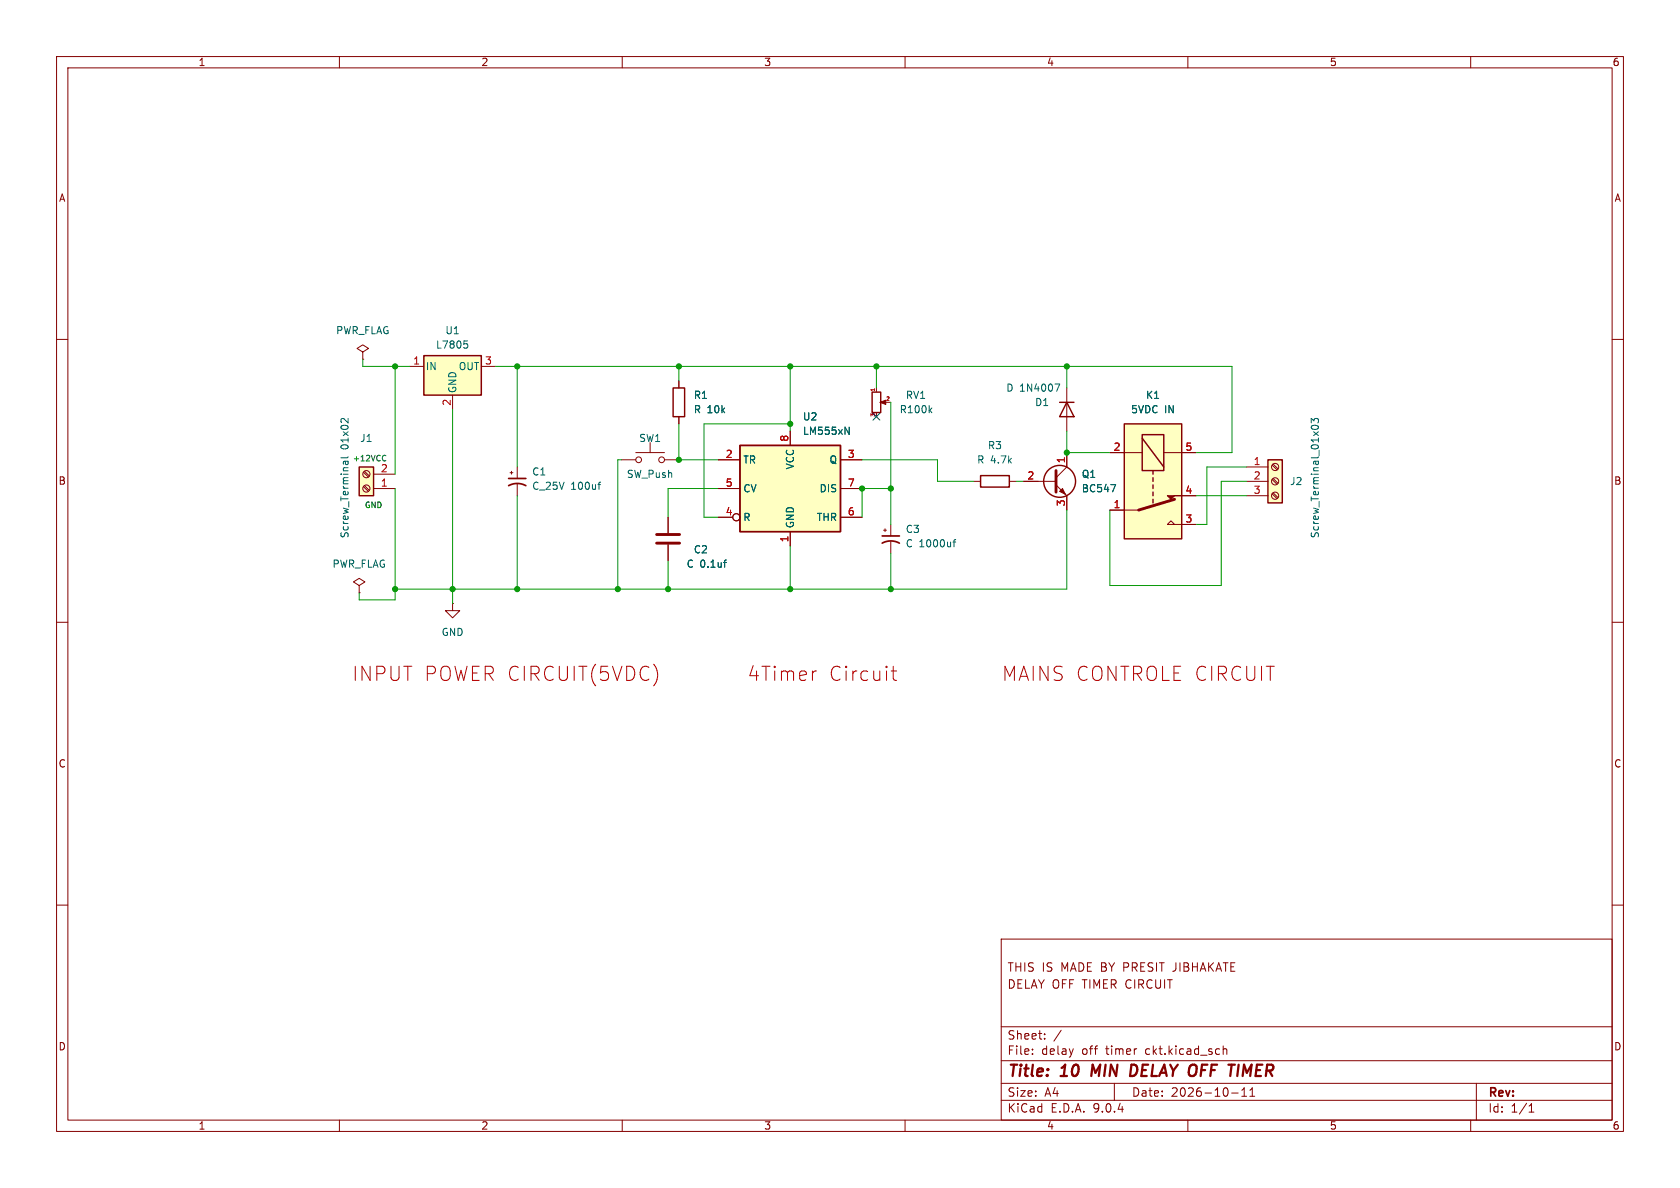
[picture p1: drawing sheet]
(kicad_sch
 (version 20250114)
 (generator "eeschema")
 (generator_version "9.0")
 (paper "A4")
 (title_block
  (title "10 MIN DELAY OFF TIMER")
  (date "2026-10-11")
  (comment 2 "DELAY OFF TIMER CIRCUIT")
  (comment 3 "THIS IS MADE BY PRESIT JIBHAKATE"))
 (lib_symbols
  (symbol "Connector:Screw_Terminal_01x02"
   (pin_names
    (offset 1.016) (hide yes)) (exclude_from_sim no) (in_bom yes) (on_board yes)
   (property "Reference" "J" (at 0 2.54 0) (effects (font (size 1.27 1.27))))
   (property "Value" "Screw_Terminal_01x02" (at 0 -5.08 0) (effects (font (size 1.27 1.27))))
   (property "Footprint" "" (at 0 0 0) (effects (font (size 1.27 1.27)) (hide yes)))
   (property "Datasheet" "~" (at 0 0 0) (effects (font (size 1.27 1.27)) (hide yes)))
   (property "Description" "Generic screw terminal, single row, 01x02, script generated (kicad-library-utils/schlib/autogen/connector/)" (at 0 0 0) (effects (font (size 1.27 1.27)) (hide yes)))
   (symbol "Screw_Terminal_01x02_1_1"
    (rectangle (start -1.27 1.27) (end 1.27 -3.81) (stroke (width 0.254) (type default)) (fill (type background)))
    (polyline (pts (xy -0.5334 0.3302) (xy 0.3302 -0.508)) (stroke (width 0.1524) (type default)) (fill (type none)))
    (polyline (pts (xy -0.5334 -2.2098) (xy 0.3302 -3.048)) (stroke (width 0.1524) (type default)) (fill (type none)))
    (polyline (pts (xy -0.3556 0.508) (xy 0.508 -0.3302)) (stroke (width 0.1524) (type default)) (fill (type none)))
    (polyline (pts (xy -0.3556 -2.032) (xy 0.508 -2.8702)) (stroke (width 0.1524) (type default)) (fill (type none)))
    (circle (center 0 0) (radius 0.635) (stroke (width 0.1524) (type default)) (fill (type none)))
    (circle (center 0 -2.54) (radius 0.635) (stroke (width 0.1524) (type default)) (fill (type none)))
    (pin passive line (at -5.08 0 0) (length 3.81) (name "Pin_1" (effects (font (size 1.27 1.27)))) (number "1" (effects (font (size 1.27 1.27)))))
    (pin passive line (at -5.08 -2.54 0) (length 3.81) (name "Pin_2" (effects (font (size 1.27 1.27)))) (number "2" (effects (font (size 1.27 1.27))))))
   (embedded_fonts no))
  (symbol "Connector:Screw_Terminal_01x03"
   (pin_names
    (offset 1.016) (hide yes)) (exclude_from_sim no) (in_bom yes) (on_board yes)
   (property "Reference" "J" (at 0 5.08 0) (effects (font (size 1.27 1.27))))
   (property "Value" "Screw_Terminal_01x03" (at 0 -5.08 0) (effects (font (size 1.27 1.27))))
   (property "Footprint" "" (at 0 0 0) (effects (font (size 1.27 1.27)) (hide yes)))
   (property "Datasheet" "~" (at 0 0 0) (effects (font (size 1.27 1.27)) (hide yes)))
   (property "Description" "Generic screw terminal, single row, 01x03, script generated (kicad-library-utils/schlib/autogen/connector/)" (at 0 0 0) (effects (font (size 1.27 1.27)) (hide yes)))
   (symbol "Screw_Terminal_01x03_1_1"
    (rectangle (start -1.27 3.81) (end 1.27 -3.81) (stroke (width 0.254) (type default)) (fill (type background)))
    (polyline (pts (xy -0.5334 2.8702) (xy 0.3302 2.032)) (stroke (width 0.1524) (type default)) (fill (type none)))
    (polyline (pts (xy -0.5334 0.3302) (xy 0.3302 -0.508)) (stroke (width 0.1524) (type default)) (fill (type none)))
    (polyline (pts (xy -0.5334 -2.2098) (xy 0.3302 -3.048)) (stroke (width 0.1524) (type default)) (fill (type none)))
    (polyline (pts (xy -0.3556 3.048) (xy 0.508 2.2098)) (stroke (width 0.1524) (type default)) (fill (type none)))
    (polyline (pts (xy -0.3556 0.508) (xy 0.508 -0.3302)) (stroke (width 0.1524) (type default)) (fill (type none)))
    (polyline (pts (xy -0.3556 -2.032) (xy 0.508 -2.8702)) (stroke (width 0.1524) (type default)) (fill (type none)))
    (circle (center 0 2.54) (radius 0.635) (stroke (width 0.1524) (type default)) (fill (type none)))
    (circle (center 0 0) (radius 0.635) (stroke (width 0.1524) (type default)) (fill (type none)))
    (circle (center 0 -2.54) (radius 0.635) (stroke (width 0.1524) (type default)) (fill (type none)))
    (pin passive line (at -5.08 2.54 0) (length 3.81) (name "Pin_1" (effects (font (size 1.27 1.27)))) (number "1" (effects (font (size 1.27 1.27)))))
    (pin passive line (at -5.08 0 0) (length 3.81) (name "Pin_2" (effects (font (size 1.27 1.27)))) (number "2" (effects (font (size 1.27 1.27)))))
    (pin passive line (at -5.08 -2.54 0) (length 3.81) (name "Pin_3" (effects (font (size 1.27 1.27)))) (number "3" (effects (font (size 1.27 1.27))))))
   (embedded_fonts no))
  (symbol "Device:C"
   (pin_numbers (hide yes))
   (pin_names
    (offset 0.254)) (exclude_from_sim no) (in_bom yes) (on_board yes)
   (property "Reference" "C" (at 0.635 2.54 0) (effects (font (size 1.27 1.27)) (justify left)))
   (property "Value" "C" (at 0.635 -2.54 0) (effects (font (size 1.27 1.27)) (justify left)))
   (property "Footprint" "" (at 0.9652 -3.81 0) (effects (font (size 1.27 1.27)) (hide yes)))
   (property "Datasheet" "~" (at 0 0 0) (effects (font (size 1.27 1.27)) (hide yes)))
   (property "Description" "Unpolarized capacitor" (at 0 0 0) (effects (font (size 1.27 1.27)) (hide yes)))
   (symbol "C_0_1"
    (polyline (pts (xy -2.032 0.762) (xy 2.032 0.762)) (stroke (width 0.508) (type default)) (fill (type none)))
    (polyline (pts (xy -2.032 -0.762) (xy 2.032 -0.762)) (stroke (width 0.508) (type default)) (fill (type none))))
   (symbol "C_1_1"
    (pin passive line (at 0 3.81 270) (length 2.794) (name "~" (effects (font (size 1.27 1.27)))) (number "1" (effects (font (size 1.27 1.27)))))
    (pin passive line (at 0 -3.81 90) (length 2.794) (name "~" (effects (font (size 1.27 1.27)))) (number "2" (effects (font (size 1.27 1.27))))))
   (embedded_fonts no))
  (symbol "Device:C_Polarized_Small_US"
   (pin_numbers (hide yes))
   (pin_names
    (offset 0.254) (hide yes)) (exclude_from_sim no) (in_bom yes) (on_board yes)
   (property "Reference" "C" (at 0.254 1.778 0) (effects (font (size 1.27 1.27)) (justify left)))
   (property "Value" "C_Polarized_Small_US" (at 0.254 -2.032 0) (effects (font (size 1.27 1.27)) (justify left)))
   (property "Footprint" "" (at 0 0 0) (effects (font (size 1.27 1.27)) (hide yes)))
   (property "Datasheet" "~" (at 0 0 0) (effects (font (size 1.27 1.27)) (hide yes)))
   (property "Description" "Polarized capacitor, small US symbol" (at 0 0 0) (effects (font (size 1.27 1.27)) (hide yes)))
   (symbol "C_Polarized_Small_US_0_1"
    (polyline (pts (xy -1.524 0.508) (xy 1.524 0.508)) (stroke (width 0.3048) (type default)) (fill (type none)))
    (polyline (pts (xy -1.27 1.524) (xy -0.762 1.524)) (stroke (width 0) (type default)) (fill (type none)))
    (polyline (pts (xy -1.016 1.27) (xy -1.016 1.778)) (stroke (width 0) (type default)) (fill (type none)))
    (arc (start -1.524 -0.762) (mid 0 -0.3734) (end 1.524 -0.762) (stroke (width 0.3048) (type default)) (fill (type none))))
   (symbol "C_Polarized_Small_US_1_1"
    (pin passive line (at 0 2.54 270) (length 2.032) (name "~" (effects (font (size 1.27 1.27)))) (number "1" (effects (font (size 1.27 1.27)))))
    (pin passive line (at 0 -2.54 90) (length 2.032) (name "~" (effects (font (size 1.27 1.27)))) (number "2" (effects (font (size 1.27 1.27))))))
   (embedded_fonts no))
  (symbol "Device:D"
   (pin_numbers (hide yes))
   (pin_names
    (offset 1.016) (hide yes)) (exclude_from_sim no) (in_bom yes) (on_board yes)
   (property "Reference" "D" (at 0 2.54 0) (effects (font (size 1.27 1.27))))
   (property "Value" "D" (at 0 -2.54 0) (effects (font (size 1.27 1.27))))
   (property "Footprint" "" (at 0 0 0) (effects (font (size 1.27 1.27)) (hide yes)))
   (property "Datasheet" "~" (at 0 0 0) (effects (font (size 1.27 1.27)) (hide yes)))
   (property "Description" "Diode" (at 0 0 0) (effects (font (size 1.27 1.27)) (hide yes)))
   (property "Sim.Device" "D" (at 0 0 0) (effects (font (size 1.27 1.27)) (hide yes)))
   (property "Sim.Pins" "1=K 2=A" (at 0 0 0) (effects (font (size 1.27 1.27)) (hide yes)))
   (symbol "D_0_1"
    (polyline (pts (xy -1.27 1.27) (xy -1.27 -1.27)) (stroke (width 0.254) (type default)) (fill (type none)))
    (polyline (pts (xy 1.27 1.27) (xy 1.27 -1.27) (xy -1.27 0) (xy 1.27 1.27)) (stroke (width 0.254) (type default)) (fill (type none)))
    (polyline (pts (xy 1.27 0) (xy -1.27 0)) (stroke (width 0) (type default)) (fill (type none))))
   (symbol "D_1_1"
    (pin passive line (at -3.81 0 0) (length 2.54) (name "K" (effects (font (size 1.27 1.27)))) (number "1" (effects (font (size 1.27 1.27)))))
    (pin passive line (at 3.81 0 180) (length 2.54) (name "A" (effects (font (size 1.27 1.27)))) (number "2" (effects (font (size 1.27 1.27))))))
   (embedded_fonts no))
  (symbol "Device:R"
   (pin_numbers (hide yes))
   (pin_names
    (offset 0)) (exclude_from_sim no) (in_bom yes) (on_board yes)
   (property "Reference" "R" (at 2.032 0 90) (effects (font (size 1.27 1.27))))
   (property "Value" "R" (at 0 0 90) (effects (font (size 1.27 1.27))))
   (property "Footprint" "" (at -1.778 0 90) (effects (font (size 1.27 1.27)) (hide yes)))
   (property "Datasheet" "~" (at 0 0 0) (effects (font (size 1.27 1.27)) (hide yes)))
   (property "Description" "Resistor" (at 0 0 0) (effects (font (size 1.27 1.27)) (hide yes)))
   (symbol "R_0_1"
    (rectangle (start -1.016 -2.54) (end 1.016 2.54) (stroke (width 0.254) (type default)) (fill (type none))))
   (symbol "R_1_1"
    (pin passive line (at 0 3.81 270) (length 1.27) (name "~" (effects (font (size 1.27 1.27)))) (number "1" (effects (font (size 1.27 1.27)))))
    (pin passive line (at 0 -3.81 90) (length 1.27) (name "~" (effects (font (size 1.27 1.27)))) (number "2" (effects (font (size 1.27 1.27))))))
   (embedded_fonts no))
  (symbol "Device:R_Potentiometer_Small"
   (pin_names
    (offset 1.016) (hide yes)) (exclude_from_sim no) (in_bom yes) (on_board yes)
   (property "Reference" "RV" (at -4.445 0 90) (effects (font (size 1.27 1.27))))
   (property "Value" "R_Potentiometer_Small" (at -2.54 0 90) (effects (font (size 1.27 1.27))))
   (property "Footprint" "" (at 0 0 0) (effects (font (size 1.27 1.27)) (hide yes)))
   (property "Datasheet" "~" (at 0 0 0) (effects (font (size 1.27 1.27)) (hide yes)))
   (property "Description" "Potentiometer" (at 0 0 0) (effects (font (size 1.27 1.27)) (hide yes)))
   (symbol "R_Potentiometer_Small_0_1"
    (rectangle (start 0.762 1.8034) (end -0.762 -1.8034) (stroke (width 0.254) (type default)) (fill (type none)))
    (polyline (pts (xy 0.889 0) (xy 0.635 0) (xy 1.651 0.381) (xy 1.651 -0.381) (xy 0.635 0) (xy 0.889 0)) (stroke (width 0) (type default)) (fill (type outline))))
   (symbol "R_Potentiometer_Small_1_1"
    (pin passive line (at 0 2.54 270) (length 0.635) (name "1" (effects (font (size 0.635 0.635)))) (number "1" (effects (font (size 0.635 0.635)))))
    (pin passive line (at 0 -2.54 90) (length 0.635) (name "3" (effects (font (size 0.635 0.635)))) (number "3" (effects (font (size 0.635 0.635)))))
    (pin passive line (at 2.54 0 180) (length 0.9906) (name "2" (effects (font (size 0.635 0.635)))) (number "2" (effects (font (size 0.635 0.635))))))
   (embedded_fonts no))
  (symbol "Regulator_Linear:L7805"
   (pin_names
    (offset 0.254)) (exclude_from_sim no) (in_bom yes) (on_board yes)
   (property "Reference" "U" (at -3.81 3.175 0) (effects (font (size 1.27 1.27))))
   (property "Value" "L7805" (at 0 3.175 0) (effects (font (size 1.27 1.27)) (justify left)))
   (property "Footprint" "" (at 0.635 -3.81 0) (effects (font (size 1.27 1.27)
    (italic yes)) (justify left) (hide yes)))
   (property "Datasheet" "http://www.st.com/content/ccc/resource/technical/document/datasheet/41/4f/b3/b0/12/d4/47/88/CD00000444.pdf/files/CD00000444.pdf/jcr:content/translations/en.CD00000444.pdf" (at 0 -1.27 0) (effects (font (size 1.27 1.27)) (hide yes)))
   (property "Description" "Positive 1.5A 35V Linear Regulator, Fixed Output 5V, TO-220/TO-263/TO-252" (at 0 0 0) (effects (font (size 1.27 1.27)) (hide yes)))
   (symbol "L7805_0_1"
    (rectangle (start -5.08 1.905) (end 5.08 -5.08) (stroke (width 0.254) (type default)) (fill (type background))))
   (symbol "L7805_1_1"
    (pin power_in line (at -7.62 0 0) (length 2.54) (name "IN" (effects (font (size 1.27 1.27)))) (number "1" (effects (font (size 1.27 1.27)))))
    (pin power_in line (at 0 -7.62 90) (length 2.54) (name "GND" (effects (font (size 1.27 1.27)))) (number "2" (effects (font (size 1.27 1.27)))))
    (pin power_out line (at 7.62 0 180) (length 2.54) (name "OUT" (effects (font (size 1.27 1.27)))) (number "3" (effects (font (size 1.27 1.27))))))
   (embedded_fonts no))
  (symbol "Relay:SANYOU_SRD_Form_C" (exclude_from_sim no) (in_bom yes) (on_board yes)
   (property "Reference" "K" (at 11.43 3.81 0) (effects (font (size 1.27 1.27)) (justify left)))
   (property "Value" "SANYOU_SRD_Form_C" (at 11.43 1.27 0) (effects (font (size 1.27 1.27)) (justify left)))
   (property "Footprint" "Relay_THT:Relay_SPDT_SANYOU_SRD_Series_Form_C" (at 11.43 -1.27 0) (effects (font (size 1.27 1.27)) (justify left) (hide yes)))
   (property "Datasheet" "http://www.sanyourelay.ca/public/products/pdf/SRD.pdf" (at 0 0 0) (effects (font (size 1.27 1.27)) (hide yes)))
   (property "Description" "Sanyo SRD relay, Single Pole Miniature Power Relay," (at 0 0 0) (effects (font (size 1.27 1.27)) (hide yes)))
   (symbol "SANYOU_SRD_Form_C_0_0"
    (polyline (pts (xy 7.62 5.08) (xy 7.62 2.54) (xy 6.985 3.175) (xy 7.62 3.81)) (stroke (width 0) (type default)) (fill (type none))))
   (symbol "SANYOU_SRD_Form_C_0_1"
    (rectangle (start -10.16 5.08) (end 10.16 -5.08) (stroke (width 0.254) (type default)) (fill (type background)))
    (rectangle (start -8.255 1.905) (end -1.905 -1.905) (stroke (width 0.254) (type default)) (fill (type none)))
    (polyline (pts (xy -7.62 -1.905) (xy -2.54 1.905)) (stroke (width 0.254) (type default)) (fill (type none)))
    (polyline (pts (xy -5.08 5.08) (xy -5.08 1.905)) (stroke (width 0) (type default)) (fill (type none)))
    (polyline (pts (xy -5.08 -5.08) (xy -5.08 -1.905)) (stroke (width 0) (type default)) (fill (type none)))
    (polyline (pts (xy -1.905 0) (xy -1.27 0)) (stroke (width 0.254) (type default)) (fill (type none)))
    (polyline (pts (xy -0.635 0) (xy 0 0)) (stroke (width 0.254) (type default)) (fill (type none)))
    (polyline (pts (xy 0.635 0) (xy 1.27 0)) (stroke (width 0.254) (type default)) (fill (type none)))
    (polyline (pts (xy 1.905 0) (xy 2.54 0)) (stroke (width 0.254) (type default)) (fill (type none)))
    (polyline (pts (xy 3.175 0) (xy 3.81 0)) (stroke (width 0.254) (type default)) (fill (type none)))
    (polyline (pts (xy 5.08 -2.54) (xy 3.175 3.81)) (stroke (width 0.508) (type default)) (fill (type none)))
    (polyline (pts (xy 5.08 -2.54) (xy 5.08 -5.08)) (stroke (width 0) (type default)) (fill (type none))))
   (symbol "SANYOU_SRD_Form_C_1_1"
    (polyline (pts (xy 2.54 3.81) (xy 3.175 3.175) (xy 2.54 2.54) (xy 2.54 5.08)) (stroke (width 0) (type default)) (fill (type outline)))
    (pin passive line (at -5.08 7.62 270) (length 2.54) (name "~" (effects (font (size 1.27 1.27)))) (number "5" (effects (font (size 1.27 1.27)))))
    (pin passive line (at -5.08 -7.62 90) (length 2.54) (name "~" (effects (font (size 1.27 1.27)))) (number "2" (effects (font (size 1.27 1.27)))))
    (pin passive line (at 2.54 7.62 270) (length 2.54) (name "~" (effects (font (size 1.27 1.27)))) (number "4" (effects (font (size 1.27 1.27)))))
    (pin passive line (at 5.08 -7.62 90) (length 2.54) (name "~" (effects (font (size 1.27 1.27)))) (number "1" (effects (font (size 1.27 1.27)))))
    (pin passive line (at 7.62 7.62 270) (length 2.54) (name "~" (effects (font (size 1.27 1.27)))) (number "3" (effects (font (size 1.27 1.27))))))
   (embedded_fonts no))
  (symbol "Switch:SW_Push"
   (pin_numbers (hide yes))
   (pin_names
    (offset 1.016) (hide yes)) (exclude_from_sim no) (in_bom yes) (on_board yes)
   (property "Reference" "SW" (at 1.27 2.54 0) (effects (font (size 1.27 1.27)) (justify left)))
   (property "Value" "SW_Push" (at 0 -1.524 0) (effects (font (size 1.27 1.27))))
   (property "Footprint" "" (at 0 5.08 0) (effects (font (size 1.27 1.27)) (hide yes)))
   (property "Datasheet" "~" (at 0 5.08 0) (effects (font (size 1.27 1.27)) (hide yes)))
   (property "Description" "Push button switch, generic, two pins" (at 0 0 0) (effects (font (size 1.27 1.27)) (hide yes)))
   (symbol "SW_Push_0_1"
    (circle (center -2.032 0) (radius 0.508) (stroke (width 0) (type default)) (fill (type none)))
    (polyline (pts (xy 0 1.27) (xy 0 3.048)) (stroke (width 0) (type default)) (fill (type none)))
    (circle (center 2.032 0) (radius 0.508) (stroke (width 0) (type default)) (fill (type none)))
    (polyline (pts (xy 2.54 1.27) (xy -2.54 1.27)) (stroke (width 0) (type default)) (fill (type none)))
    (pin passive line (at -5.08 0 0) (length 2.54) (name "1" (effects (font (size 1.27 1.27)))) (number "1" (effects (font (size 1.27 1.27)))))
    (pin passive line (at 5.08 0 180) (length 2.54) (name "2" (effects (font (size 1.27 1.27)))) (number "2" (effects (font (size 1.27 1.27))))))
   (embedded_fonts no))
  (symbol "Timer:LM555xN" (exclude_from_sim no) (in_bom yes) (on_board yes)
   (property "Reference" "U" (at -10.16 8.89 0) (effects (font (size 1.27 1.27)) (justify left)))
   (property "Value" "LM555xN" (at 2.54 8.89 0) (effects (font (size 1.27 1.27)) (justify left)))
   (property "Footprint" "Package_DIP:DIP-8_W7.62mm" (at 16.51 -10.16 0) (effects (font (size 1.27 1.27)) (hide yes)))
   (property "Datasheet" "http://www.ti.com/lit/ds/symlink/lm555.pdf" (at 21.59 -10.16 0) (effects (font (size 1.27 1.27)) (hide yes)))
   (property "Description" "Timer, 555 compatible, PDIP-8" (at 0 0 0) (effects (font (size 1.27 1.27)) (hide yes)))
   (symbol "LM555xN_0_0"
    (pin power_in line (at 0 10.16 270) (length 2.54) (name "VCC" (effects (font (size 1.27 1.27)))) (number "8" (effects (font (size 1.27 1.27)))))
    (pin power_in line (at 0 -10.16 90) (length 2.54) (name "GND" (effects (font (size 1.27 1.27)))) (number "1" (effects (font (size 1.27 1.27))))))
   (symbol "LM555xN_0_1"
    (rectangle (start -8.89 -7.62) (end 8.89 7.62) (stroke (width 0.254) (type default)) (fill (type background)))
    (rectangle (start -8.89 -7.62) (end 8.89 7.62) (stroke (width 0.254) (type default)) (fill (type background))))
   (symbol "LM555xN_1_1"
    (pin input line (at -12.7 5.08 0) (length 3.81) (name "TR" (effects (font (size 1.27 1.27)))) (number "2" (effects (font (size 1.27 1.27)))))
    (pin input line (at -12.7 0 0) (length 3.81) (name "CV" (effects (font (size 1.27 1.27)))) (number "5" (effects (font (size 1.27 1.27)))))
    (pin input inverted (at -12.7 -5.08 0) (length 3.81) (name "R" (effects (font (size 1.27 1.27)))) (number "4" (effects (font (size 1.27 1.27)))))
    (pin output line (at 12.7 5.08 180) (length 3.81) (name "Q" (effects (font (size 1.27 1.27)))) (number "3" (effects (font (size 1.27 1.27)))))
    (pin input line (at 12.7 0 180) (length 3.81) (name "DIS" (effects (font (size 1.27 1.27)))) (number "7" (effects (font (size 1.27 1.27)))))
    (pin input line (at 12.7 -5.08 180) (length 3.81) (name "THR" (effects (font (size 1.27 1.27)))) (number "6" (effects (font (size 1.27 1.27))))))
   (embedded_fonts no))
  (symbol "Transistor_BJT:BC547"
   (pin_names
    (offset 0) (hide yes)) (exclude_from_sim no) (in_bom yes) (on_board yes)
   (property "Reference" "Q" (at 5.08 1.905 0) (effects (font (size 1.27 1.27)) (justify left)))
   (property "Value" "BC547" (at 5.08 0 0) (effects (font (size 1.27 1.27)) (justify left)))
   (property "Footprint" "Package_TO_SOT_THT:TO-92_Inline" (at 5.08 -1.905 0) (effects (font (size 1.27 1.27)
    (italic yes)) (justify left) (hide yes)))
   (property "Datasheet" "https://www.onsemi.com/pub/Collateral/BC550-D.pdf" (at 0 0 0) (effects (font (size 1.27 1.27)) (justify left) (hide yes)))
   (property "Description" "0.1A Ic, 45V Vce, Small Signal NPN Transistor, TO-92" (at 0 0 0) (effects (font (size 1.27 1.27)) (hide yes)))
   (symbol "BC547_0_1"
    (polyline (pts (xy -2.54 0) (xy 0.635 0)) (stroke (width 0) (type default)) (fill (type none)))
    (polyline (pts (xy 0.635 1.905) (xy 0.635 -1.905)) (stroke (width 0.508) (type default)) (fill (type none)))
    (circle (center 1.27 0) (radius 2.8194) (stroke (width 0.254) (type default)) (fill (type none))))
   (symbol "BC547_1_1"
    (polyline (pts (xy 0.635 0.635) (xy 2.54 2.54)) (stroke (width 0) (type default)) (fill (type none)))
    (polyline (pts (xy 0.635 -0.635) (xy 2.54 -2.54)) (stroke (width 0) (type default)) (fill (type none)))
    (polyline (pts (xy 1.27 -1.778) (xy 1.778 -1.27) (xy 2.286 -2.286) (xy 1.27 -1.778)) (stroke (width 0) (type default)) (fill (type outline)))
    (pin input line (at -5.08 0 0) (length 2.54) (name "B" (effects (font (size 1.27 1.27)))) (number "2" (effects (font (size 1.27 1.27)))))
    (pin passive line (at 2.54 5.08 270) (length 2.54) (name "C" (effects (font (size 1.27 1.27)))) (number "1" (effects (font (size 1.27 1.27)))))
    (pin passive line (at 2.54 -5.08 90) (length 2.54) (name "E" (effects (font (size 1.27 1.27)))) (number "3" (effects (font (size 1.27 1.27))))))
   (embedded_fonts no))
  (symbol "power:GND"
   (power)
   (pin_numbers (hide yes))
   (pin_names
    (offset 0) (hide yes)) (exclude_from_sim no) (in_bom yes) (on_board yes)
   (property "Reference" "#PWR" (at 0 -6.35 0) (effects (font (size 1.27 1.27)) (hide yes)))
   (property "Value" "GND" (at 0 -3.81 0) (effects (font (size 1.27 1.27))))
   (property "Footprint" "" (at 0 0 0) (effects (font (size 1.27 1.27)) (hide yes)))
   (property "Datasheet" "" (at 0 0 0) (effects (font (size 1.27 1.27)) (hide yes)))
   (property "Description" "Power symbol creates a global label with name \"GND\" , ground" (at 0 0 0) (effects (font (size 1.27 1.27)) (hide yes)))
   (symbol "GND_0_1"
    (polyline (pts (xy 0 0) (xy 0 -1.27) (xy 1.27 -1.27) (xy 0 -2.54) (xy -1.27 -1.27) (xy 0 -1.27)) (stroke (width 0) (type default)) (fill (type none))))
   (symbol "GND_1_1"
    (pin power_in line (at 0 0 270) (length 0) (name "~" (effects (font (size 1.27 1.27)))) (number "1" (effects (font (size 1.27 1.27))))))
   (embedded_fonts no))
  (symbol "power:PWR_FLAG"
   (power)
   (pin_numbers (hide yes))
   (pin_names
    (offset 0) (hide yes)) (exclude_from_sim no) (in_bom yes) (on_board yes)
   (property "Reference" "#FLG" (at 0 1.905 0) (effects (font (size 1.27 1.27)) (hide yes)))
   (property "Value" "PWR_FLAG" (at 0 3.81 0) (effects (font (size 1.27 1.27))))
   (property "Footprint" "" (at 0 0 0) (effects (font (size 1.27 1.27)) (hide yes)))
   (property "Datasheet" "~" (at 0 0 0) (effects (font (size 1.27 1.27)) (hide yes)))
   (property "Description" "Special symbol for telling ERC where power comes from" (at 0 0 0) (effects (font (size 1.27 1.27)) (hide yes)))
   (symbol "PWR_FLAG_0_0"
    (pin power_out line (at 0 0 90) (length 0) (name "~" (effects (font (size 1.27 1.27)))) (number "1" (effects (font (size 1.27 1.27))))))
   (symbol "PWR_FLAG_0_1"
    (polyline (pts (xy 0 0) (xy 0 1.27) (xy -1.016 1.905) (xy 0 2.54) (xy 1.016 1.905) (xy 0 1.27)) (stroke (width 0) (type default)) (fill (type none))))
   (embedded_fonts no)))
 (text "4Timer Circuit"
  (exclude_from_sim no)
  (at 145.415 119.38 0)
  (effects (font (size 2.5 2.5) (color 194 0 0 1))))
 (text "GND"
  (exclude_from_sim no)
  (at 66.04 89.535 0)
  (effects (font (size 1 1) (color 0 72 0 1))))
 (text "+12VCC"
  (exclude_from_sim no)
  (at 65.405 81.28 0)
  (effects (font (size 1 1) (color 23 87 18 1))))
 (text "INPUT POWER CIRCUIT(5VDC)"
  (exclude_from_sim no)
  (at 89.535 119.38 0)
  (effects (font (size 2.5 2.5) (color 194 0 0 1))))
 (text "MAINS CONTROLE CIRCUIT"
  (exclude_from_sim no)
  (at 201.295 119.38 0)
  (effects (font (size 2.5 2.5) (color 194 0 0 1))))
 (junction
  (at 120.015 64.77)
  (diameter 0)
  (color 0 0 0 0))
 (junction
  (at 139.7 64.77)
  (diameter 0)
  (color 0 0 0 0))
 (junction
  (at 120.015 81.28)
  (diameter 0)
  (color 0 0 0 0))
 (junction
  (at 91.44 64.77)
  (diameter 0)
  (color 0 0 0 0))
 (junction
  (at 80.01 104.14)
  (diameter 0)
  (color 0 0 0 0))
 (junction
  (at 69.85 64.77)
  (diameter 0)
  (color 0 0 0 0))
 (junction
  (at 69.85 104.14)
  (diameter 0)
  (color 0 0 0 0))
 (junction
  (at 152.4 86.36)
  (diameter 0)
  (color 0 0 0 0))
 (junction
  (at 157.48 104.14)
  (diameter 0)
  (color 0 0 0 0))
 (junction
  (at 118.11 104.14)
  (diameter 0)
  (color 0 0 0 0))
 (junction
  (at 109.22 104.14)
  (diameter 0)
  (color 0 0 0 0))
 (junction
  (at 139.7 74.93)
  (diameter 0)
  (color 0 0 0 0))
 (junction
  (at 188.595 80.01)
  (diameter 0)
  (color 0 0 0 0))
 (junction
  (at 157.48 86.36)
  (diameter 0)
  (color 0 0 0 0))
 (junction
  (at 154.94 64.77)
  (diameter 0)
  (color 0 0 0 0))
 (junction
  (at 188.595 64.77)
  (diameter 0)
  (color 0 0 0 0))
 (junction
  (at 91.44 104.14)
  (diameter 0)
  (color 0 0 0 0))
 (junction
  (at 139.7 104.14)
  (diameter 0)
  (color 0 0 0 0))
 (no_connect
  (at 154.94 73.66))
 (wire
  (pts (xy 188.595 76.2) (xy 188.595 80.01))
  (stroke (width 0) (type default)))
 (wire
  (pts (xy 215.9 85.09) (xy 215.9 103.505))
  (stroke (width 0) (type default)))
 (wire
  (pts (xy 154.94 64.77) (xy 154.94 68.58))
  (stroke (width 0) (type default)))
 (wire
  (pts (xy 109.22 81.28) (xy 109.22 104.14))
  (stroke (width 0) (type default)))
 (wire
  (pts (xy 91.44 87.63) (xy 91.44 104.14))
  (stroke (width 0) (type default)))
 (wire
  (pts (xy 69.85 86.36) (xy 69.85 104.14))
  (stroke (width 0) (type default)))
 (wire
  (pts (xy 165.735 85.09) (xy 172.085 85.09))
  (stroke (width 0) (type default)))
 (wire
  (pts (xy 69.85 106.045) (xy 69.85 104.14))
  (stroke (width 0) (type default)))
 (wire
  (pts (xy 118.11 91.44) (xy 118.11 86.36))
  (stroke (width 0) (type default)))
 (wire
  (pts (xy 213.36 82.55) (xy 220.345 82.55))
  (stroke (width 0) (type default)))
 (wire
  (pts (xy 188.595 80.01) (xy 196.215 80.01))
  (stroke (width 0) (type default)))
 (wire
  (pts (xy 64.135 64.77) (xy 69.85 64.77))
  (stroke (width 0) (type default)))
 (wire
  (pts (xy 63.5 106.045) (xy 69.85 106.045))
  (stroke (width 0) (type default)))
 (wire
  (pts (xy 211.455 92.71) (xy 213.36 92.71))
  (stroke (width 0) (type default)))
 (wire
  (pts (xy 157.48 86.36) (xy 157.48 92.71))
  (stroke (width 0) (type default)))
 (wire
  (pts (xy 139.7 64.77) (xy 139.7 74.93))
  (stroke (width 0) (type default)))
 (wire
  (pts (xy 120.015 81.28) (xy 127 81.28))
  (stroke (width 0) (type default)))
 (wire
  (pts (xy 188.595 64.77) (xy 188.595 68.58))
  (stroke (width 0) (type default)))
 (wire
  (pts (xy 124.46 74.93) (xy 139.7 74.93))
  (stroke (width 0) (type default)))
 (wire
  (pts (xy 91.44 64.77) (xy 91.44 82.55))
  (stroke (width 0) (type default)))
 (wire
  (pts (xy 80.01 72.39) (xy 80.01 104.14))
  (stroke (width 0) (type default)))
 (wire
  (pts (xy 120.015 64.77) (xy 120.015 67.31))
  (stroke (width 0) (type default)))
 (wire
  (pts (xy 154.94 64.77) (xy 139.7 64.77))
  (stroke (width 0) (type default)))
 (wire
  (pts (xy 196.215 103.505) (xy 215.9 103.505))
  (stroke (width 0) (type default)))
 (wire
  (pts (xy 124.46 91.44) (xy 124.46 74.93))
  (stroke (width 0) (type default)))
 (wire
  (pts (xy 118.11 99.06) (xy 118.11 104.14))
  (stroke (width 0) (type default)))
 (wire
  (pts (xy 157.48 97.79) (xy 157.48 104.14))
  (stroke (width 0) (type default)))
 (wire
  (pts (xy 211.455 80.01) (xy 217.805 80.01))
  (stroke (width 0) (type default)))
 (wire
  (pts (xy 91.44 104.14) (xy 109.22 104.14))
  (stroke (width 0) (type default)))
 (wire
  (pts (xy 109.855 81.28) (xy 109.22 81.28))
  (stroke (width 0) (type default)))
 (wire
  (pts (xy 118.11 104.14) (xy 139.7 104.14))
  (stroke (width 0) (type default)))
 (wire
  (pts (xy 211.455 87.63) (xy 220.345 87.63))
  (stroke (width 0) (type default)))
 (wire
  (pts (xy 152.4 86.36) (xy 152.4 91.44))
  (stroke (width 0) (type default)))
 (wire
  (pts (xy 179.705 85.09) (xy 180.975 85.09))
  (stroke (width 0) (type default)))
 (wire
  (pts (xy 139.7 104.14) (xy 157.48 104.14))
  (stroke (width 0) (type default)))
 (wire
  (pts (xy 165.735 81.28) (xy 165.735 85.09))
  (stroke (width 0) (type default)))
 (wire
  (pts (xy 213.36 92.71) (xy 213.36 82.55))
  (stroke (width 0) (type default)))
 (wire
  (pts (xy 80.01 104.14) (xy 80.01 106.68))
  (stroke (width 0) (type default)))
 (wire
  (pts (xy 69.85 104.14) (xy 80.01 104.14))
  (stroke (width 0) (type default)))
 (wire
  (pts (xy 215.9 85.09) (xy 220.345 85.09))
  (stroke (width 0) (type default)))
 (wire
  (pts (xy 124.46 91.44) (xy 127 91.44))
  (stroke (width 0) (type default)))
 (wire
  (pts (xy 118.11 86.36) (xy 127 86.36))
  (stroke (width 0) (type default)))
 (wire
  (pts (xy 152.4 86.36) (xy 157.48 86.36))
  (stroke (width 0) (type default)))
 (wire
  (pts (xy 188.595 90.17) (xy 188.595 104.14))
  (stroke (width 0) (type default)))
 (wire
  (pts (xy 157.48 104.14) (xy 188.595 104.14))
  (stroke (width 0) (type default)))
 (wire
  (pts (xy 165.735 81.28) (xy 152.4 81.28))
  (stroke (width 0) (type default)))
 (wire
  (pts (xy 217.805 64.77) (xy 217.805 80.01))
  (stroke (width 0) (type default)))
 (wire
  (pts (xy 64.135 64.77) (xy 64.135 63.5))
  (stroke (width 0) (type default)))
 (wire
  (pts (xy 120.015 74.93) (xy 120.015 81.28))
  (stroke (width 0) (type default)))
 (wire
  (pts (xy 120.015 64.77) (xy 139.7 64.77))
  (stroke (width 0) (type default)))
 (wire
  (pts (xy 157.48 71.12) (xy 157.48 86.36))
  (stroke (width 0) (type default)))
 (wire
  (pts (xy 196.215 90.17) (xy 196.215 103.505))
  (stroke (width 0) (type default)))
 (wire
  (pts (xy 69.85 83.82) (xy 69.85 64.77))
  (stroke (width 0) (type default)))
 (wire
  (pts (xy 80.01 104.14) (xy 91.44 104.14))
  (stroke (width 0) (type default)))
 (wire
  (pts (xy 69.85 64.77) (xy 72.39 64.77))
  (stroke (width 0) (type default)))
 (wire
  (pts (xy 139.7 74.93) (xy 139.7 76.2))
  (stroke (width 0) (type default)))
 (wire
  (pts (xy 63.5 106.045) (xy 63.5 104.775))
  (stroke (width 0) (type default)))
 (wire
  (pts (xy 91.44 64.77) (xy 87.63 64.77))
  (stroke (width 0) (type default)))
 (wire
  (pts (xy 154.94 64.77) (xy 188.595 64.77))
  (stroke (width 0) (type default)))
 (wire
  (pts (xy 139.7 96.52) (xy 139.7 104.14))
  (stroke (width 0) (type default)))
 (wire
  (pts (xy 188.595 64.77) (xy 217.805 64.77))
  (stroke (width 0) (type default)))
 (wire
  (pts (xy 109.22 104.14) (xy 118.11 104.14))
  (stroke (width 0) (type default)))
 (wire
  (pts (xy 91.44 64.77) (xy 120.015 64.77))
  (stroke (width 0) (type default)))
 (symbol
  (lib_id "Device:R")
  (at 120.015 71.12 180)
  (unit 1)
  (exclude_from_sim no)
  (in_bom yes)
  (on_board yes)
  (dnp no)
  (fields_autoplaced yes)
  (property "Reference" "R1" (at 122.555 69.8499 0) (effects (font (size 1.27 1.27)) (justify right)))
  (property "Value" "R 10k" (at 122.555 72.3899 0) (effects (font (size 1.27 1.27)) (justify right)))
  (property "Footprint" "Resistor_THT:R_Axial_DIN0207_L6.3mm_D2.5mm_P10.16mm_Horizontal" (at 121.793 71.12 90) (effects (font (size 1.27 1.27)) (hide yes)))
  (property "Datasheet" "~" (at 120.015 71.12 0) (effects (font (size 1.27 1.27)) (hide yes)))
  (property "Description" "Resistor" (at 120.015 71.12 0) (effects (font (size 1.27 1.27)) (hide yes)))
  (pin "1")
  (pin "2"))
 (symbol
  (lib_id "Timer:LM555xN")
  (at 139.7 86.36 0)
  (unit 1)
  (exclude_from_sim no)
  (in_bom yes)
  (on_board yes)
  (dnp no)
  (fields_autoplaced yes)
  (property "Reference" "U2" (at 141.8433 73.66 0) (effects (font (size 1.27 1.27)) (justify left)))
  (property "Value" "LM555xN" (at 141.8433 76.2 0) (effects (font (size 1.27 1.27)) (justify left)))
  (property "Footprint" "Package_DIP:DIP-8_W7.62mm" (at 156.21 96.52 0) (effects (font (size 1.27 1.27)) (hide yes)))
  (property "Datasheet" "http://www.ti.com/lit/ds/symlink/lm555.pdf" (at 161.29 96.52 0) (effects (font (size 1.27 1.27)) (hide yes)))
  (property "Description" "Timer, 555 compatible, PDIP-8" (at 139.7 86.36 0) (effects (font (size 1.27 1.27)) (hide yes)))
  (pin "3")
  (pin "8")
  (pin "1")
  (pin "7")
  (pin "6")
  (pin "4")
  (pin "2")
  (pin "5"))
 (symbol
  (lib_id "Device:C_Polarized_Small_US")
  (at 157.48 95.25 0)
  (unit 1)
  (exclude_from_sim no)
  (in_bom yes)
  (on_board yes)
  (dnp no)
  (fields_autoplaced yes)
  (property "Reference" "C3" (at 160.02 93.5481 0) (effects (font (size 1.27 1.27)) (justify left)))
  (property "Value" "C 1000uf" (at 160.02 96.0881 0) (effects (font (size 1.27 1.27)) (justify left)))
  (property "Footprint" "Capacitor_THT:CP_Radial_D14.0mm_P7.50mm" (at 157.48 95.25 0) (effects (font (size 1.27 1.27)) (hide yes)))
  (property "Datasheet" "~" (at 157.48 95.25 0) (effects (font (size 1.27 1.27)) (hide yes)))
  (property "Description" "Polarized capacitor, small US symbol" (at 157.48 95.25 0) (effects (font (size 1.27 1.27)) (hide yes)))
  (pin "2")
  (pin "1"))
 (symbol
  (lib_id "power:GND")
  (at 80.01 106.68 0)
  (unit 1)
  (exclude_from_sim no)
  (in_bom yes)
  (on_board yes)
  (dnp no)
  (fields_autoplaced yes)
  (property "Reference" "#PWR01" (at 80.01 113.03 0) (effects (font (size 1.27 1.27)) (hide yes)))
  (property "Value" "GND" (at 80.01 111.76 0) (effects (font (size 1.27 1.27))))
  (property "Footprint" "" (at 80.01 106.68 0) (effects (font (size 1.27 1.27)) (hide yes)))
  (property "Datasheet" "" (at 80.01 106.68 0) (effects (font (size 1.27 1.27)) (hide yes)))
  (property "Description" "Power symbol creates a global label with name \"GND\" , ground" (at 80.01 106.68 0) (effects (font (size 1.27 1.27)) (hide yes)))
  (pin "1"))
 (symbol
  (lib_id "Device:C")
  (at 118.11 95.25 0)
  (unit 1)
  (exclude_from_sim no)
  (in_bom yes)
  (on_board yes)
  (dnp no)
  (property "Reference" "C2" (at 122.555 97.155 0) (effects (font (size 1.27 1.27)) (justify left)))
  (property "Value" "C 0.1uf" (at 121.285 99.695 0) (effects (font (size 1.27 1.27)) (justify left)))
  (property "Footprint" "Crystal:Resonator-2Pin_W6.0mm_H3.0mm" (at 119.0752 99.06 0) (effects (font (size 1.27 1.27)) (hide yes)))
  (property "Datasheet" "~" (at 118.11 95.25 0) (effects (font (size 1.27 1.27)) (hide yes)))
  (property "Description" "Unpolarized capacitor" (at 118.11 95.25 0) (effects (font (size 1.27 1.27)) (hide yes)))
  (pin "1")
  (pin "2"))
 (symbol
  (lib_id "Connector:Screw_Terminal_01x02")
  (at 64.77 86.36 180)
  (unit 1)
  (exclude_from_sim no)
  (in_bom yes)
  (on_board yes)
  (dnp no)
  (property "Reference" "J1" (at 64.77 77.47 0) (effects (font (size 1.27 1.27))))
  (property "Value" "Screw_Terminal 01x02" (at 60.96 95.25 90) (effects (font (size 1.27 1.27)) (justify right)))
  (property "Footprint" "TerminalBlock_Phoenix:TerminalBlock_Phoenix_PT-1,5-2-5.0-H_1x02_P5.00mm_Horizontal" (at 64.77 86.36 0) (effects (font (size 1.27 1.27)) (hide yes)))
  (property "Datasheet" "~" (at 64.77 86.36 0) (effects (font (size 1.27 1.27)) (hide yes)))
  (property "Description" "Generic screw terminal, single row, 01x02, script generated (kicad-library-utils/schlib/autogen/connector/)" (at 64.77 86.36 0) (effects (font (size 1.27 1.27)) (hide yes)))
  (pin "1")
  (pin "2"))
 (symbol
  (lib_id "power:PWR_FLAG")
  (at 64.135 63.5 0)
  (unit 1)
  (exclude_from_sim no)
  (in_bom yes)
  (on_board yes)
  (dnp no)
  (fields_autoplaced yes)
  (property "Reference" "#FLG01" (at 64.135 61.595 0) (effects (font (size 1.27 1.27)) (hide yes)))
  (property "Value" "PWR_FLAG" (at 64.135 58.42 0) (effects (font (size 1.27 1.27))))
  (property "Footprint" "" (at 64.135 63.5 0) (effects (font (size 1.27 1.27)) (hide yes)))
  (property "Datasheet" "~" (at 64.135 63.5 0) (effects (font (size 1.27 1.27)) (hide yes)))
  (property "Description" "Special symbol for telling ERC where power comes from" (at 64.135 63.5 0) (effects (font (size 1.27 1.27)) (hide yes)))
  (pin "1"))
 (symbol
  (lib_id "Transistor_BJT:BC547")
  (at 186.055 85.09 0)
  (unit 1)
  (exclude_from_sim no)
  (in_bom yes)
  (on_board yes)
  (dnp no)
  (fields_autoplaced yes)
  (property "Reference" "Q1" (at 191.135 83.8199 0) (effects (font (size 1.27 1.27)) (justify left)))
  (property "Value" "BC547" (at 191.135 86.3599 0) (effects (font (size 1.27 1.27)) (justify left)))
  (property "Footprint" "Package_TO_SOT_THT:TO-92_Inline" (at 191.135 86.995 0) (effects (font (size 1.27 1.27)
    (italic yes)) (justify left) (hide yes)))
  (property "Datasheet" "https://www.onsemi.com/pub/Collateral/BC550-D.pdf" (at 186.055 85.09 0) (effects (font (size 1.27 1.27)) (justify left) (hide yes)))
  (property "Description" "0.1A Ic, 45V Vce, Small Signal NPN Transistor, TO-92" (at 186.055 85.09 0) (effects (font (size 1.27 1.27)) (hide yes)))
  (pin "2")
  (pin "1")
  (pin "3"))
 (symbol
  (lib_id "power:PWR_FLAG")
  (at 63.5 104.775 0)
  (unit 1)
  (exclude_from_sim no)
  (in_bom yes)
  (on_board yes)
  (dnp no)
  (fields_autoplaced yes)
  (property "Reference" "#FLG02" (at 63.5 102.87 0) (effects (font (size 1.27 1.27)) (hide yes)))
  (property "Value" "PWR_FLAG" (at 63.5 99.695 0) (effects (font (size 1.27 1.27))))
  (property "Footprint" "" (at 63.5 104.775 0) (effects (font (size 1.27 1.27)) (hide yes)))
  (property "Datasheet" "~" (at 63.5 104.775 0) (effects (font (size 1.27 1.27)) (hide yes)))
  (property "Description" "Special symbol for telling ERC where power comes from" (at 63.5 104.775 0) (effects (font (size 1.27 1.27)) (hide yes)))
  (pin "1"))
 (symbol
  (lib_id "Device:R_Potentiometer_Small")
  (at 154.94 71.12 0)
  (unit 1)
  (exclude_from_sim no)
  (in_bom yes)
  (on_board yes)
  (dnp no)
  (property "Reference" "RV1" (at 163.83 69.85 0) (effects (font (size 1.27 1.27)) (justify right)))
  (property "Value" "R100k" (at 165.1 72.39 0) (effects (font (size 1.27 1.27)) (justify right)))
  (property "Footprint" "Potentiometer_THT:Potentiometer_Bourns_3266Y_Vertical" (at 154.94 71.12 0) (effects (font (size 1.27 1.27)) (hide yes)))
  (property "Datasheet" "~" (at 154.94 71.12 0) (effects (font (size 1.27 1.27)) (hide yes)))
  (property "Description" "Potentiometer" (at 154.94 71.12 0) (effects (font (size 1.27 1.27)) (hide yes)))
  (pin "1")
  (pin "3")
  (pin "2"))
 (symbol
  (lib_id "Connector:Screw_Terminal_01x03")
  (at 225.425 85.09 0)
  (unit 1)
  (exclude_from_sim no)
  (in_bom yes)
  (on_board yes)
  (dnp no)
  (property "Reference" "J2" (at 227.965 85.09 0) (effects (font (size 1.27 1.27)) (justify left)))
  (property "Value" "Screw_Terminal_01x03" (at 231.775 95.25 90) (effects (font (size 1.27 1.27)) (justify left top)))
  (property "Footprint" "TerminalBlock_Phoenix:TerminalBlock_Phoenix_PT-1,5-3-5.0-H_1x03_P5.00mm_Horizontal" (at 225.425 85.09 0) (effects (font (size 1.27 1.27)) (hide yes)))
  (property "Datasheet" "~" (at 225.425 85.09 0) (effects (font (size 1.27 1.27)) (hide yes)))
  (property "Description" "Generic screw terminal, single row, 01x03, script generated (kicad-library-utils/schlib/autogen/connector/)" (at 225.425 85.09 0) (effects (font (size 1.27 1.27)) (hide yes)))
  (pin "2")
  (pin "1")
  (pin "3"))
 (symbol
  (lib_id "Device:C_Polarized_Small_US")
  (at 91.44 85.09 0)
  (unit 1)
  (exclude_from_sim no)
  (in_bom yes)
  (on_board yes)
  (dnp no)
  (fields_autoplaced yes)
  (property "Reference" "C1" (at 93.98 83.3881 0) (effects (font (size 1.27 1.27)) (justify left)))
  (property "Value" "C_25V 100uf" (at 93.98 85.9281 0) (effects (font (size 1.27 1.27)) (justify left)))
  (property "Footprint" "Capacitor_THT:CP_Radial_D10.0mm_P3.80mm" (at 91.44 85.09 0) (effects (font (size 1.27 1.27)) (hide yes)))
  (property "Datasheet" "~" (at 91.44 85.09 0) (effects (font (size 1.27 1.27)) (hide yes)))
  (property "Description" "Polarized capacitor, small US symbol" (at 91.44 85.09 0) (effects (font (size 1.27 1.27)) (hide yes)))
  (pin "2")
  (pin "1"))
 (symbol
  (lib_id "Switch:SW_Push")
  (at 114.935 81.28 0)
  (unit 1)
  (exclude_from_sim no)
  (in_bom yes)
  (on_board yes)
  (dnp no)
  (property "Reference" "SW1" (at 114.935 77.47 0) (effects (font (size 1.27 1.27))))
  (property "Value" "SW_Push" (at 114.935 83.82 0) (effects (font (size 1.27 1.27))))
  (property "Footprint" "Button_Switch_THT:SW_TH_Tactile_Omron_B3F-102x" (at 114.935 76.2 0) (effects (font (size 1.27 1.27)) (hide yes)))
  (property "Datasheet" "~" (at 114.935 76.2 0) (effects (font (size 1.27 1.27)) (hide yes)))
  (property "Description" "Push button switch, generic, two pins" (at 114.935 81.28 0) (effects (font (size 1.27 1.27)) (hide yes)))
  (pin "2")
  (pin "1"))
 (symbol
  (lib_id "Device:D")
  (at 188.595 72.39 270)
  (unit 1)
  (exclude_from_sim no)
  (in_bom yes)
  (on_board yes)
  (dnp no)
  (property "Reference" "D1" (at 182.88 71.12 90) (effects (font (size 1.27 1.27)) (justify left)))
  (property "Value" "D 1N4007" (at 177.8 68.58 90) (effects (font (size 1.27 1.27)) (justify left)))
  (property "Footprint" "Diode_THT:D_DO-15_P10.16mm_Horizontal" (at 188.595 72.39 0) (effects (font (size 1.27 1.27)) (hide yes)))
  (property "Datasheet" "~" (at 188.595 72.39 0) (effects (font (size 1.27 1.27)) (hide yes)))
  (property "Description" "Diode" (at 188.595 72.39 0) (effects (font (size 1.27 1.27)) (hide yes)))
  (property "Sim.Device" "D" (at 188.595 72.39 0) (effects (font (size 1.27 1.27)) (hide yes)))
  (property "Sim.Pins" "1=K 2=A" (at 188.595 72.39 0) (effects (font (size 1.27 1.27)) (hide yes)))
  (pin "1")
  (pin "2"))
 (symbol
  (lib_id "Relay:SANYOU_SRD_Form_C")
  (at 203.835 85.09 270)
  (unit 1)
  (exclude_from_sim no)
  (in_bom yes)
  (on_board yes)
  (dnp no)
  (fields_autoplaced yes)
  (property "Reference" "K1" (at 203.835 69.85 90) (effects (font (size 1.27 1.27))))
  (property "Value" "5VDC IN" (at 203.835 72.39 90) (effects (font (size 1.27 1.27))))
  (property "Footprint" "Relay_THT:Relay_SPDT_SANYOU_SRD_Series_Form_C" (at 202.565 96.52 0) (effects (font (size 1.27 1.27)) (justify left) (hide yes)))
  (property "Datasheet" "http://www.sanyourelay.ca/public/products/pdf/SRD.pdf" (at 203.835 85.09 0) (effects (font (size 1.27 1.27)) (hide yes)))
  (property "Description" "Sanyo SRD relay, Single Pole Miniature Power Relay," (at 203.835 85.09 0) (effects (font (size 1.27 1.27)) (hide yes)))
  (pin "1")
  (pin "5")
  (pin "4")
  (pin "2")
  (pin "3"))
 (symbol
  (lib_id "Device:R")
  (at 175.895 85.09 90)
  (unit 1)
  (exclude_from_sim no)
  (in_bom yes)
  (on_board yes)
  (dnp no)
  (fields_autoplaced yes)
  (property "Reference" "R3" (at 175.895 78.74 90) (effects (font (size 1.27 1.27))))
  (property "Value" "R 4.7k" (at 175.895 81.28 90) (effects (font (size 1.27 1.27))))
  (property "Footprint" "Resistor_THT:R_Axial_DIN0207_L6.3mm_D2.5mm_P10.16mm_Horizontal" (at 175.895 86.868 90) (effects (font (size 1.27 1.27)) (hide yes)))
  (property "Datasheet" "~" (at 175.895 85.09 0) (effects (font (size 1.27 1.27)) (hide yes)))
  (property "Description" "Resistor" (at 175.895 85.09 0) (effects (font (size 1.27 1.27)) (hide yes)))
  (pin "1")
  (pin "2"))
 (symbol
  (lib_id "Regulator_Linear:L7805")
  (at 80.01 64.77 0)
  (unit 1)
  (exclude_from_sim no)
  (in_bom yes)
  (on_board yes)
  (dnp no)
  (fields_autoplaced yes)
  (property "Reference" "U1" (at 80.01 58.42 0) (effects (font (size 1.27 1.27))))
  (property "Value" "L7805" (at 80.01 60.96 0) (effects (font (size 1.27 1.27))))
  (property "Footprint" "Package_TO_SOT_THT:TO-220-3_Vertical" (at 80.645 68.58 0) (effects (font (size 1.27 1.27)
    (italic yes)) (justify left) (hide yes)))
  (property "Datasheet" "http://www.st.com/content/ccc/resource/technical/document/datasheet/41/4f/b3/b0/12/d4/47/88/CD00000444.pdf/files/CD00000444.pdf/jcr:content/translations/en.CD00000444.pdf" (at 80.01 66.04 0) (effects (font (size 1.27 1.27)) (hide yes)))
  (property "Description" "Positive 1.5A 35V Linear Regulator, Fixed Output 5V, TO-220/TO-263/TO-252" (at 80.01 64.77 0) (effects (font (size 1.27 1.27)) (hide yes)))
  (pin "1")
  (pin "3")
  (pin "2"))
 (sheet_instances
  (path ""
   (page "1")))
 (embedded_fonts no))
